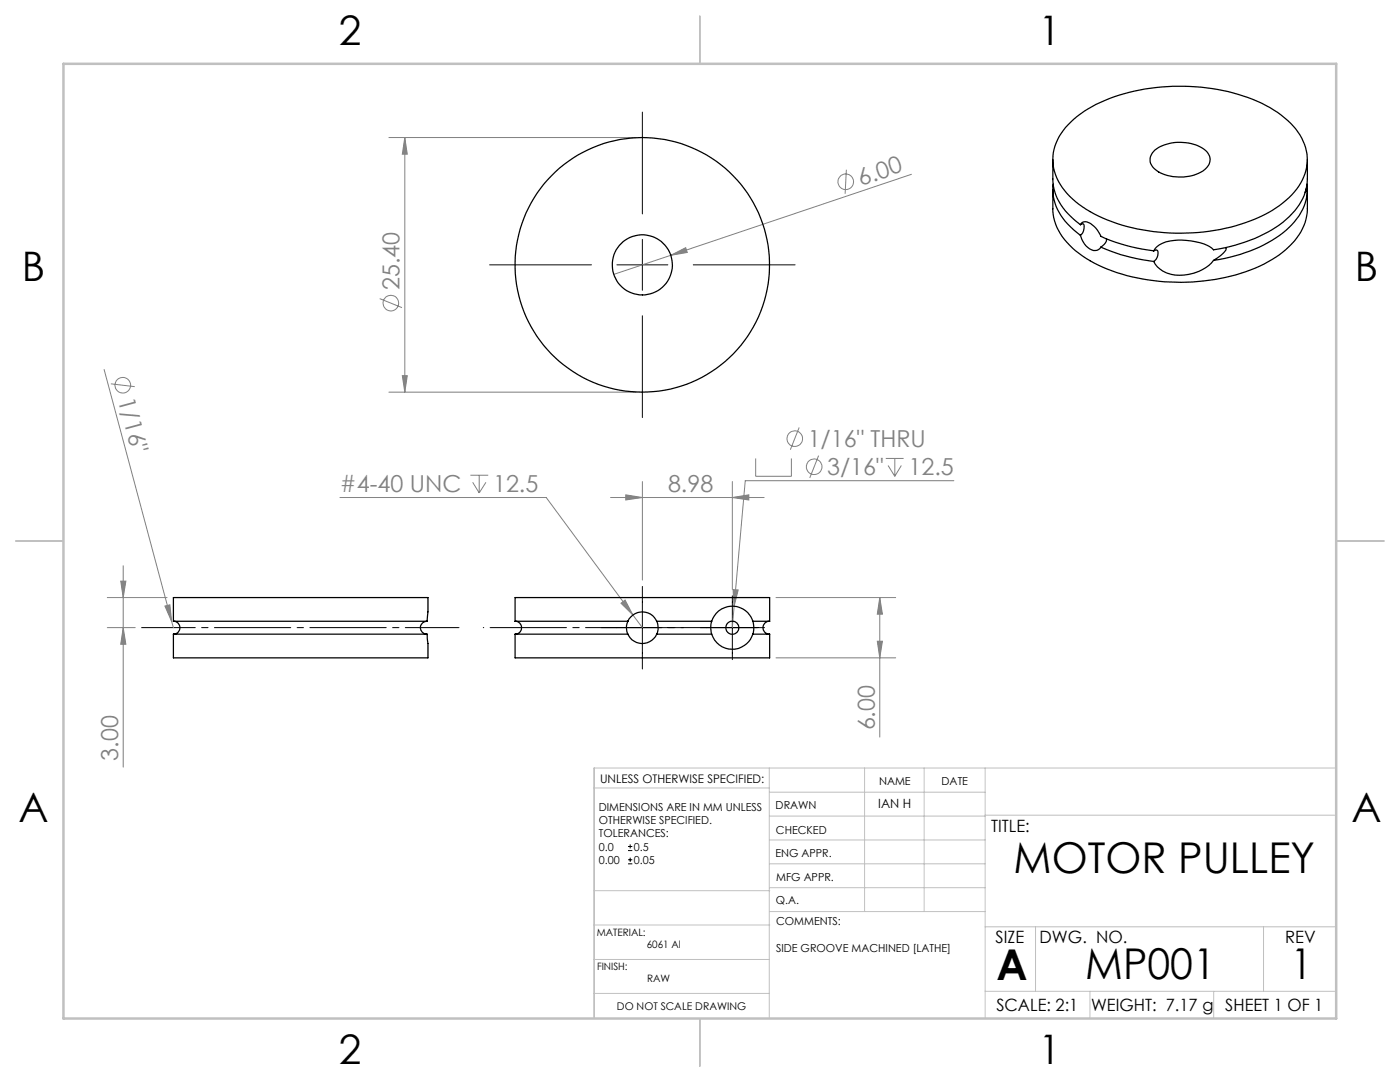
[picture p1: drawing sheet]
<svg xmlns="http://www.w3.org/2000/svg" width="279mm" height="216mm" viewBox="0 0 279 216" stroke-linecap="round" stroke-linejoin="round" font-family="sans-serif">
<g fill="none" stroke="#808080" stroke-width=".2">
<path d="M77.6 27.4h49.3M80.8 27.4l.5 3.4h-1zM80.8 27.4v50.8M168.9 33.9l-.2 4.8M181.9 34.8l-48 16.1M75.8 59.6l4.4 1.8M133.9 50.9l2.9-1.5 .4 1zM133.9 50.9l-11.4 3.9M20.8 73.7l13.5 50.3M22.1 76.6l4.8 .6M77.6 78.2h49.3M80.3 75h1l-.5 3.2z"/>
<path d="M67.8 99.3h41.2l17.3 23.4M93.9 94.8h3.5M94.3 96.2l1.3 2.2M95.6 94.8v3.6M97 96.2l-1.4 2.2M121.8 99.3h30.7M124.9 98.7l3.3 .6-3.3 .5zM128.2 96.1v19.6M146.2 99.3l3.2-.6v1.1zM146.2 96.1v21.5M150.8 91.5v3.5h7.1v-3.5M159.5 85.3l-1.8 4.4"/>
<path d="M163.4 90.9l-1.8 4.5M176.8 91.5h3.5M177.2 92.9l1.4 2.1M178.6 91.5v3.5M179.9 92.9l-1.3 2.1M190.4 95.9h-41.7l-2.2 25.1M21.4 119.2h11.9M24.1 116h1l-.5 3.2zM24.6 112.9v40.2M146.3 117.7h1l-.8 3.3zM154.9 119.2h23.9M175.6 119.2v27.9"/>
<path d="M175.6 119.2l.5 3.4h-1zM21.4 125.2h5.6M24.6 125.2l.5 3.4h-1zM32.9 120.9l1-.2 .4 3.3zM34.3 124l.3 1.2M123.9 120.4l.8-.7 1.6 3zM126.3 122.7l1.9 2.5M146.5 121l-.3 4.2M154.9 131.3h23.9M175.1 128h1l-.5 3.3z"/>
<circle cx="168.8" cy="36.3" r="1.55"/>
<circle cx="24.5" cy="76.9" r="1.56"/>
<circle cx="78" cy="60.5" r="1.56"/>
<circle cx="158.6" cy="87.5" r="1.56"/>
<circle cx="162.5" cy="93.1" r="1.56"/>
</g>
<g fill="none" stroke="#000" stroke-width=".2">
<path d="M128.2 22.4v20.3M97.7 52.8h20.3M123.1 52.8h10.2M128.2 47.8v10.1M138.4 52.8h20.3M128.2 63v20.3M128.2 117v16.5M146.2 118.9v12.7M119.9 125.2h16.5M139.8 125.2h12.7M125.3 169.7h.9M125.3 168.9h.9"/>
<path d="M125.3 172.4h.9M125.3 171.6h.9M125.8 168.5v.8M125.8 171.1v.9"/>
</g>
<path d="M28.3 125.2h63.3" fill="none" stroke="#000" stroke-width=".2" stroke-dasharray="15.2 1.3 1.3 1.3" stroke-dashoffset="4.5"/>
<path d="M152.5 125.2h-56" fill="none" stroke="#000" stroke-width=".2" stroke-dasharray="15.2 1.3 1.3 1.3" stroke-dashoffset="-1.4"/>
<g fill="none" stroke="#c0c0c0" stroke-width=".2">
<path d="M118.6 157.2h34.9M153.5 153.2v50M153.5 158.1h43.1M172.5 153.2v28.7M184.4 153.2v28.7M196.6 153.2v50M266.7 153.2h-148.1v50M118.6 177.7h35M153.5 167.6h43.1M153.5 162.8h43.1M153.5 172.4h43.1M153.5 177.1h43.1"/>
<path d="M196.6 162.7h70.1M118.6 198.2h34.9M118.6 191.5h34.9M118.6 184.6h35M153.6 181.9h43M196.6 197.8h70.1M196.6 184.9h70.1M206.7 184.9v12.9M217.5 197.8v5.4M242.2 197.8v5.4M252.2 184.9v12.9"/>
</g>
<path d="M139.7 3.2v9.5M3.1 107.9h9.6M266.7 107.9h9.5M139.7 203.2v9.6" fill="none" stroke="#c0c0c0" stroke-width=".25"/>
<path d="M12.7 12.7h254v190.5h-254z" fill="none" stroke="#c0c0c0" stroke-width=".5"/>
<g fill="#808080">
<path d="M32.9 120.9l1-.2 .4 3.3z"/>
<path d="M133.9 50.9l2.9-1.5 .4 1z"/>
<path d="M124.9 98.7l3.3 .6-3.3 .5zM146.2 99.3l3.2-.6v1.1zM123.9 120.4l2.4 2.3-1.6-3zM146.3 117.7l.2 3.3 .8-3.3z"/>
<path d="M175.6 119.2l.5 3.4h-1zM175.1 128h1l-.5 3.3zM24.1 116h1l-.5 3.2zM24.6 125.2l.5 3.4h-1zM80.8 27.4l.5 3.4h-1zM80.3 75h1l-.5 3.2z"/>
</g>
<g fill="none" stroke="#000" stroke-width=".25">
<path d="M210.1 31.9v3.8a10.6 10.6 0 0 0 4.2 8.1l1.3 1M210.1 37.8v3.9a11.3 11.3 0 0 0 5.2 8.9 32.6 32.6 0 0 0 18.2 5.7 37.2 37.2 0 0 0 20.4-4.5 13.5 13.5 0 0 0 6.9-8.7l.1-1.3v-4M210.2 36.8a10.2 10.2 0 0 0 4.1 9.1l1.3 1.1M213.2 24.9a25.3 25.3 0 0 1 13.2-6.7 40.2 40.2 0 0 1 26.3 2.9 15 15 0 0 1 7.9 8.4 9.8 9.8 0 0 1-3.4 9.9 29 29 0 0 1-15.9 6.7 40 40 0 0 1-22.9-3.4 15 15 0 0 1-7.9-8.4 9.4 9.4 0 0 1 2.7-9.4zM230.5 30a8.7 8.7 0 0 1 10.4 .3 2.44 2.44 0 0 1-.9 3.8 9.1 9.1 0 0 1-9.4-.3 2.36 2.36 0 0 1-.1-3.8zM260.6 37.7l.3 .1M260.8 36.8l.1 1M260.9 31.9v3.8a11.4 11.4 0 0 1-4.9 8.6 29.7 29.7 0 0 1-13.8 5.5l-.3-.3a12.4 12.4 0 0 0-8.4-1.4 4.1 4.1 0 0 0-3.2 2M260.9 37.8a11.4 11.4 0 0 1-4.9 8.7 29.7 29.7 0 0 1-13.8 5.5M260.9 37.8l-.4 .5M215.6 44.8a1.24 1.24 0 0 1 2-.2l1.1 .9 1 1.7a35.8 35.8 0 0 0 10.6 2.9M215.6 47a3.7 3.7 0 0 0 3 3 1.33 1.33 0 0 0 1.1-.7"/>
<path d="M215.6 44.8l.5-.1a1.88 1.88 0 0 1-.5 2.3M219.7 49.3a37.3 37.3 0 0 0 10.6 2.9M220.8 47.7a1.81 1.81 0 0 1-1.1 1.6M230.3 50.1l.5-.2a1.42 1.42 0 0 1-.1 1.9l-.4 .4M242.2 52a8.6 8.6 0 0 1-10.2 2 4.1 4.1 0 0 1-1.7-1.8M244.6 49.4l.1 .2a4.6 4.6 0 0 1-2.5 2.4M34.6 124a1.29 1.29 0 0 1 1.3 1.3 1.29 1.29 0 0 1-1.3 1.2M34.6 126.5h50.6M34.6 126.5v4.8h50.8v-2.9l-.2-1.9M34.6 124v-4.8h50.8v2.9l-.2 1.9M34.6 124h50.6M85.2 124a1.29 1.29 0 0 0-1.3 1.3 1.29 1.29 0 0 0 1.3 1.2"/>
<path d="M102.8 124a1.29 1.29 0 0 1 1.3 1.3 1.29 1.29 0 0 1-1.3 1.2M102.8 126.5h22.5M102.8 126.5v4.8h50.8v-4.8M102.8 124h22.5M102.8 124v-4.8h50.8v4.8M125.3 126.5a3.1 3.1 0 0 0 2.9 1.9 3.1 3.1 0 0 0 2.9-1.9M125.3 124a3.1 3.1 0 0 1 2.9-1.9 3.1 3.1 0 0 1 2.9 1.9M125.3 124a2.9 2.9 0 0 0 0 2.5M131.1 126.5h10.9M131.1 124h10.9M131.1 124a3.1 3.1 0 0 1 0 2.5M142 126.5a4.3 4.3 0 0 0 4.1 3 4.3 4.3 0 0 0 4.1-3"/>
<path d="M142 124a4.3 4.3 0 0 1 4.1-3 4.3 4.3 0 0 1 4.1 3M142 124a4.6 4.6 0 0 0 0 2.5M150.2 126.5h3.4M150.2 124h3.4M150.2 124l.3 1.2-.3 1.3M153.6 124a1.29 1.29 0 0 0-1.3 1.3 1.29 1.29 0 0 0 1.3 1.2"/>
<circle cx="128.2" cy="52.8" r="6"/>
<circle cx="128.2" cy="52.9" r="25.4"/>
<circle cx="146.2" cy="125.3" r="1.31"/>
</g>
<g font-size="8.5">
<text x="202.3" y="174.2">MOTOR PULLEY</text>
<text x="198.9" y="195.5">A</text>
<text x="216.6" y="195.4">MP001</text>
<text x="257.6" y="195.4">1</text>
</g>
<g font-size="8.1">
<text x="67.6" y="8.9">2</text>
<text x="207.3" y="8.9">1</text>
<text x="4.4" y="56.2">B</text>
<text x="270.4" y="56.2">B</text>
<text x="3.7" y="164.1">A</text>
<text x="269.7" y="164.1">A</text>
<text x="67.6" y="212.4">2</text>
<text x="207.3" y="212.4">1</text>
</g>
<g font-size="4.7" fill="#808080">
<text x="171.8" y="37.1" transform="rotate(-19 171.8 37.1)">6.00</text>
<text x="79.7" y="57.9" transform="rotate(-90 79.7 57.9)">25.40</text>
<text x="23.5" y="79.8" transform="rotate(75 23.5 79.8)">1/16&quot;</text>
<text x="161.2" y="89.2">1/16&quot; THRU</text>
<text x="165.1" y="94.8">3/16&quot;</text>
<text x="181.3" y="94.8">12.5</text>
<text x="67.8" y="98.2">#4-40 UNC</text>
<text x="98.4" y="98.2">12.5</text>
<text x="133.3" y="98.2">8.98</text>
<text x="174.6" y="145.8" transform="rotate(-90 174.6 145.8)">6.00</text>
<text x="23.6" y="151.8" transform="rotate(-90 23.6 151.8)">3.00</text>
</g>
<g font-size="3.4">
<text x="197.8" y="166">TITLE:</text>
<text x="198.7" y="188.1">SIZE</text>
<text x="207.5" y="188.1">DWG. NO.</text>
<text x="256.5" y="188.2">REV</text>
<text x="198.8" y="201.7">SCALE: 2:1</text>
<text x="217.7" y="201.8">WEIGHT: 7.17 g</text>
<text x="244.5" y="201.7">SHEET 1 OF 1</text>
</g>
<text font-size="2.5" x="175.3" y="161.3">IAN H</text>
<text font-size="2.4" x="119.8" y="156.2">UNLESS OTHERWISE SPECIFIED:</text>
<g font-size="2.2">
<text x="119.5" y="161.8">DIMENSIONS ARE IN MM UNLESS</text>
<text x="154.8" y="161.4">DRAWN</text>
<text x="175.4" y="156.6">NAME</text>
<text x="187.9" y="156.7">DATE</text>
<text x="119.5" y="164.4">OTHERWISE SPECIFIED.</text>
<text x="119.5" y="167.1">TOLERANCES:</text>
<text x="154.9" y="166.3">CHECKED</text>
<text x="119.5" y="172.4">0.00</text>
<text x="119.5" y="169.7">0.0</text>
<text x="126.5" y="172.4">0.05</text>
<text x="126.5" y="169.7">0.5</text>
<text x="154.8" y="171">ENG APPR.</text>
<text x="154.9" y="175.7">MFG APPR.</text>
<text x="154.9" y="180.4">Q.A.</text>
<text x="154.9" y="184.6">COMMENTS:</text>
<text x="154.9" y="189.9">SIDE GROOVE MACHINED [LATHE]</text>
</g>
<text font-size="2.1" x="123.1" y="201.6">DO NOT SCALE DRAWING</text>
<g font-size="2">
<text x="119.1" y="186.7">MATERIAL:</text>
<text x="129.1" y="189.2">6061 Al</text>
<text x="119.1" y="193.5">FINISH:</text>
<text x="129.1" y="196">RAW</text>
</g>
</svg>
